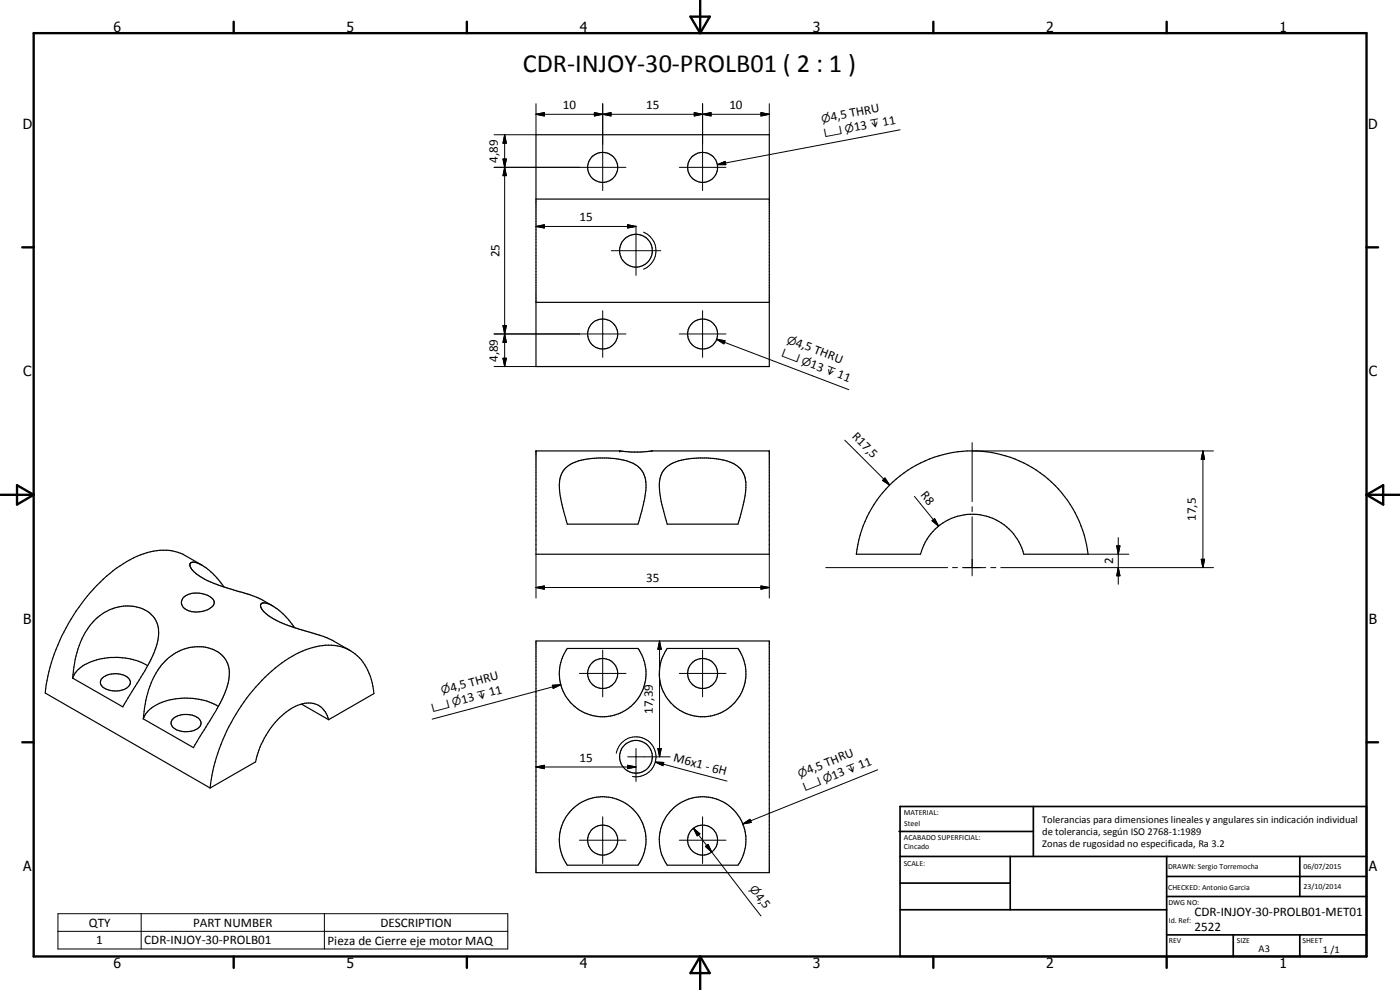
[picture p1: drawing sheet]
<svg xmlns="http://www.w3.org/2000/svg" width="420mm" height="297mm" viewBox="0 0 420 297" stroke-linecap="round" stroke-linejoin="round" font-family="sans-serif">
<g fill="none" stroke="#000" stroke-width=".35">
<path d="M160.9 40.4h70v69.6h-70zM160.9 59.7h70M160.9 90.7h70M160.9 135.3h25.3l3.2 .3h2.9l3.3-.3h35.3v31h-70zM169.7 140.5a13.1 13.1 0 0 1 7.6-2.9 34 34 0 0 1 8.8 .2 8.3 8.3 0 0 1 7.6 5.9 30.6 30.6 0 0 1-1.9 12.6l-.3 1h-21.2l-1.1-4a19.7 19.7 0 0 1-1-10.3l.4-1zM199.7 140.5a14 14 0 0 1 9.4-3 22.2 22.2 0 0 1 11.2 1.7l.4 .2a6.7 6.7 0 0 1 3.1 5.4 38.6 38.6 0 0 1-2.3 12.5h-21.3l-.2-1a30.5 30.5 0 0 1-2-12.2 6.2 6.2 0 0 1 1.7-3.6zM266.9 145.7a35 35 0 0 1 36.3-8.5 35 35 0 0 1 23.3 29.1h-19.3a16 16 0 0 0-15.5-12 16 16 0 0 0-15.4 12h-19.3a34.6 34.6 0 0 1 9.9-20.6zM55 179.3a6.9 6.9 0 0 1 9.1 .7 1.84 1.84 0 0 1-1.2 2.6 6.8 6.8 0 0 1-8.1-.6 2.1 2.1 0 0 1 .2-2.7zM60.6 169.5l-5-2.8a15.8 15.8 0 0 0-14.5 .2 46.6 46.6 0 0 0-19.8 18.9 54 54 0 0 0-7.4 19.6l-.3 2.5 49.5 28.5M67.2 176.1a17.5 17.5 0 0 0-8.7-7.4 1.05 1.05 0 0 0-1.4 .4 1.05 1.05 0 0 0 .3 1.4 12.1 12.1 0 0 0 4.6 3.6l3.8 1.5 3.9 1.3a46.3 46.3 0 0 1 9.2 3.2l2.9 1.7M28.6 185.8a13 13 0 0 1 16-2.1 7.2 7.2 0 0 1 2.7 3.7 16.3 16.3 0 0 1-2.5 11.5l-7.9 13.2-15.1-8.6a27.5 27.5 0 0 1 6.5-17.3zM44.3 199.7a19.9 19.9 0 0 0-20.1 .5l-1.7 1.8-.7 1.5"/>
<path d="M49.5 198.5a13.1 13.1 0 0 1 15.9-2.9 7.9 7.9 0 0 1 3 9.4 47.2 47.2 0 0 1-6.6 13.1l-3.7 6.2-15.1-8.6a28.5 28.5 0 0 1 5.7-16.4zM78.4 181.1a2.54 2.54 0 0 0 1.3 2.9 35.3 35.3 0 0 0 13 5.6l5.5 1.8 6.9 3.8M78.4 181.1h.1M78.4 181.1a3.8 3.8 0 0 1 3.9 1l3.1 2.6 3 3.6M160.9 192.3h70v69.5h-70zM170.3 194.6h21.2a13 13 0 0 1-10.6 20.5 13 13 0 0 1-10.6-20.5zM200.2 194.6h21.3a13 13 0 0 1-2.6 17.7 13 13 0 0 1-17.9-1.7l-1.5-2.3a12.9 12.9 0 0 1 .7-13.7zM30.4 203.8a6.3 6.3 0 0 1 8.3-.2 2.07 2.07 0 0 1-1.5 3.3 6.1 6.1 0 0 1-6.9-1.4l-.2-.9zM52.1 215.4a6.4 6.4 0 0 1 7.8 .5 2.02 2.02 0 0 1-1.5 3.2 6.5 6.5 0 0 1-6.6-1l-.5-.9 .1-.6zM65.5 212a19.8 19.8 0 0 0-20 .4l-1.8 1.8-.7 1.5M90.5 211.2l8.1 4.7M98.6 215.9a6.3 6.3 0 0 0-9.2-4.3 24.1 24.1 0 0 0-12.7 17l-13.6 7.8"/>
<path d="M98.6 215.9l13.6-7.8a15.3 15.3 0 0 0-8.5-13.6 18.2 18.2 0 0 0-15 1.8 53.6 53.6 0 0 0-22.9 28.4 46.3 46.3 0 0 0-2.7 11.7M171.4 243.2a13 13 0 0 1 16.6-2 13 13 0 0 1 4.8 16l-1.3 2.4h-21.2a12.9 12.9 0 0 1 1.1-16.4zM201.4 243.2a13 13 0 0 1 17.7-1.2 13 13 0 0 1 2.4 17.6h-21.3a13.4 13.4 0 0 1-2.1-9.8l.5-2.1a12.5 12.5 0 0 1 2.8-4.5z"/>
<circle cx="180.9" cy="50.2" r="4.5"/>
<circle cx="210.9" cy="50.2" r="4.5"/>
<circle cx="190.8" cy="75.2" r="4.9"/>
<circle cx="180.9" cy="100.2" r="4.5"/>
<circle cx="210.8" cy="100.2" r="4.5"/>
<circle cx="180.9" cy="202.1" r="4.5"/>
<circle cx="210.9" cy="202.1" r="4.5"/>
<circle cx="190.9" cy="227.1" r="4.9"/>
<circle cx="180.9" cy="252.1" r="4.5"/>
<circle cx="210.9" cy="252.1" r="4.5"/>
</g>
<g fill="#000">
<circle cx="160.9" cy="135.3" r=".18"/>
<circle cx="186" cy="135.3" r=".18"/>
<circle cx="230.9" cy="135.3" r=".18"/>
</g>
<g fill="none" stroke="#000" stroke-width=".3">
<path d="M160.9 34.3l2.5-.5v1zM160.9 31.1v9.3h-12.6M160.9 34.3h70M178.4 33.8l2.5 .5-2.5 .5zM178.4 33.8l5 1v-1l-5 1zM180.9 34.3l2.5-.5v1zM180.9 31.1v26.1M208.4 33.8l2.5 .5-2.5 .5zM210.9 34.3l2.5-.5v1zM210.9 31.1v26.1M228.4 33.8l2.5 .5-2.5 .5zM230.9 31.1v9.3"/>
<path d="M270.1 38.9l-54.8 10.5M148.3 50.2h39.6M150.9 47.7h1.1l-.5 2.5zM150.9 47.7l1.1 5h-1.1l1.1-5zM151.5 50.2l.5 2.5h-1.1zM151.5 40.4l.5 2.6h-1.1zM151.5 40.4v69.6M203.9 50.2h14M215.3 49.4l2.3-1 .2 1zM160.9 67.9l2.5-.5v1zM160.9 67.9h30M183.5 75.2h14.8"/>
<path d="M188.4 67.4l2.5 .5-2.5 .5zM190.9 67.8v14.8M193.1 69.6a6 6 0 0 1 3.8 5.6 6 6 0 0 1-3.8 5.6M150.9 97.7h1.1l-.5 2.5zM150.9 97.7l1.1 5h-1.1l1.1-5zM180.9 93.2v14M210.9 93.2v14M148.3 100.2h39.6M148.3 110h12.6M150.9 107.5h1.1l-.5 2.5zM151.5 100.2l.5 2.5h-1.1zM203.9 100.2h14"/>
<path d="M215.1 101.8l2.5 .4-.4 1zM215.1 101.8l39.7 15.1M253.5 132.1l13.5 13.4M291.7 132.8v17.7M291.9 135.3h72.3M361 135.3l.5 2.5h-1zM361 135.3v35M265.6 143.4l1.4 2.1-2.1-1.4zM274.4 148.9l7.3 9M279.7 156.3l.8-.7 1.2 2.3zM291.7 152v1.5M291.7 155.1v17.7"/>
<path d="M160.9 176.3l2.5-.5v1zM160.9 176.3h70M160.9 166.3v13.2M228.4 175.8l2.5 .5-2.5 .5zM230.9 166.3v13.2M247.8 170.3h36.6M285.9 170.3h1.4M288.9 170.3h6.9M297.3 170.3h1.6M300.3 170.3h63.9M326.5 166.3h12.3M335.1 163.8h1l-.5 2.5z"/>
<path d="M335.6 170.3l.5 2.5h-1zM335.6 161.3v14M360.5 167.8h1l-.5 2.5zM180.9 195.1v14M197.9 192.3l.5 2.5h-1zM197.9 192.3v34.8M210.9 195.1v14M165.8 205.6l2.5-.2-2.3 1.1zM168.3 205.4l-38.6 10.4M173.9 202.1h14M203.9 202.1h14M160.9 230.1l2.5-.5v1z"/>
<path d="M160.9 230.1h30M184.9 226a6 6 0 0 1 7.4-4.8 6 6 0 0 1 4.3 7.6 6.3 6.3 0 0 1-3.4 3.8l-1.5 .4h-1.9M188.4 229.6l2.5 .5-2.5 .5zM188.4 227.1h12.7M190.9 224.6v9.9M196.7 228.6l2.5 .2-.2 .9zM196.7 228.6l21.5 5.8M197.4 224.6h1l-.5 2.5zM263.4 231l-40.5 16.2M173.9 252.1h14M180.9 245.1v14M203.9 252.1h14"/>
<path d="M208.1 248.5l1.9 1.7-.8 .6zM208.1 248.5l20.3 26.3M210.9 245.1v14M211.7 254l.8-.6 1.1 2.3zM222.9 247.2l2.2-1.4 .4 1zM17.4 274.2h135v10.5h-135zM17.4 279.4h135M42.4 274.2v10.5M97.4 274.2v10.5"/>
</g>
<g fill="none" stroke="#000" stroke-width=".71">
<path d="M10.1 9.9h400v277.1h-400zM70.1 6.5v3.4M140.1 6.5v3.4M207.2 5h5.8l-2.9 4.9zM210.1 0v9.9M280.1 6.5v3.4M350.1 6.5v3.4M6.7 74.2h3.4M410.1 74.2h3.5M.1 148.5h10M5.1 145.6l5 2.9-5 2.9zM410.1 148.5h10"/>
<path d="M410.1 148.5l5-2.9v5.8zM6.7 222.7h3.4M410.1 222.7h3.5M70.1 287v3.4M140.1 287v3.4M210.1 287v10M210.1 287l2.9 5h-5.8zM280.1 287v3.4M350.1 287v3.4"/>
</g>
<g fill="none" stroke="#000" stroke-width=".51">
<path d="M269.8 249.5h40.3M270.1 242h140v45h-140zM270.1 257h140M303.2 257v16M310.1 242v15M350.1 257v30M390.1 257v12M270.1 265h33.1M270.1 273h80M350.1 269h60M350.1 263h60M350.1 280.5h60"/>
<path d="M370.1 280.5v6.5M390.1 280.5v6.5"/>
</g>
<g fill="#000">
<path d="M160.9 34.3l2.5-.5v1zM178.4 33.8l2.5 .5-2.5 .5zM180.9 34.3l2.5-.5v1zM208.4 33.8l2.5 .5-2.5 .5zM210.9 34.3l2.5-.5v1zM228.4 33.8l2.5 .5-2.5 .5zM150.9 47.7h1.1l-.5 2.5zM151.5 50.2l.5 2.5h-1.1zM151.5 40.4l.5 2.6h-1.1zM215.3 49.4l2.3-1 .2 1zM160.9 67.9l2.5-.5v1zM188.4 67.4l2.5 .5-2.5 .5z"/>
<path d="M150.9 97.7h1.1l-.5 2.5zM150.9 107.5h1.1l-.5 2.5zM151.5 100.2l.5 2.5h-1.1zM215.1 101.8l2.5 .4-.4 1zM361 135.3l.5 2.5h-1zM265.6 143.4l1.4 2.1-2.1-1.4zM279.7 156.3l.8-.7 1.2 2.3zM160.9 176.3l2.5-.5v1zM228.4 175.8l2.5 .5-2.5 .5zM335.1 163.8h1l-.5 2.5zM335.6 170.3l.5 2.5h-1zM360.5 167.8h1l-.5 2.5z"/>
<path d="M197.9 192.3l.5 2.5h-1zM165.8 205.6l2.5-.2-2.3 1.1zM160.9 230.1l2.5-.5v1zM188.4 229.6l2.5 .5-2.5 .5zM197.4 224.6h1l-.5 2.5zM196.7 228.6l2.5 .2-.2 .9zM208.1 248.5l1.9 1.7-.8 .6zM211.7 254l.8-.6 1.1 2.3zM222.9 247.2l2.2-1.4 .4 1z"/>
</g>
<text font-size="7.9" x="156.9" y="21.6">CDR-INJOY-30-PROLB01 ( 2 : 1 )</text>
<g font-size="4.2">
<text x="34" y="9.6">6</text>
<text x="104" y="9.6">5</text>
<text x="174" y="9.6">4</text>
<text x="244" y="9.6">3</text>
<text x="314" y="9.6">2</text>
<text x="384" y="9.6">1</text>
<text x="6.8" y="38.7">D</text>
<text x="410.6" y="38.7">D</text>
<text x="7" y="112.9">C</text>
<text x="410.8" y="112.9">C</text>
<text x="7" y="187.1">B</text>
<text x="410.8" y="187.1">B</text>
<text x="7" y="261.4">A</text>
<text x="410.8" y="261.4">A</text>
<text x="34" y="290.4">6</text>
<text x="104" y="290.4">5</text>
<text x="174" y="290.4">4</text>
<text x="244" y="290.4">3</text>
<text x="314" y="290.4">2</text>
<text x="384" y="290.4">1</text>
</g>
<g font-size="3.9">
<text x="168.9" y="32.7">10</text>
<text x="193.9" y="32.7">15</text>
<text x="218.9" y="32.7">10</text>
<text x="249.5" y="36.3" transform="rotate(-11 249.5 36.3)">4,5 THRU</text>
<text x="256.5" y="39.4" transform="rotate(-11 256.5 39.4)">13</text>
<text x="265" y="37.8" transform="rotate(-11 265 37.8)">11</text>
<text x="149.4" y="48.9" transform="rotate(-90 149.4 48.9)">4,89</text>
<text x="173.9" y="66.4">15</text>
<text x="149.9" y="77.3" transform="rotate(-90 149.9 77.3)">25</text>
<text x="238.6" y="103.8" transform="rotate(21 238.6 103.8)">4,5 THRU</text>
<text x="149.4" y="108.6" transform="rotate(-90 149.4 108.6)">4,89</text>
<text x="242.9" y="110.2" transform="rotate(21 242.9 110.2)">13</text>
<text x="251.1" y="113.2" transform="rotate(21 251.1 113.2)">11</text>
<text x="255.6" y="131.2" transform="rotate(45 255.6 131.2)">R17,5</text>
<text x="276.1" y="148.5" transform="rotate(51 276.1 148.5)">R8</text>
<text x="358.9" y="156.3" transform="rotate(-90 358.9 156.3)">17,5</text>
<text x="334.1" y="169.3" transform="rotate(-90 334.1 169.3)">2</text>
<text x="193.9" y="174.8">35</text>
<text x="135.5" y="207.5" transform="rotate(-15 135.5 207.5)">4,5 THRU</text>
<text x="147.1" y="208.9" transform="rotate(-15 147.1 208.9)">11</text>
<text x="138.8" y="211.2" transform="rotate(-15 138.8 211.2)">13</text>
<text x="195.9" y="214.2" transform="rotate(-90 195.9 214.2)">17,39</text>
<text x="173.9" y="228.6">15</text>
<text x="201.9" y="228.4" transform="rotate(15 201.9 228.4)">M6x1 - 6H</text>
<text x="242.6" y="232.3" transform="rotate(-22 242.6 232.3)">4,5 THRU</text>
<text x="258.2" y="230.8" transform="rotate(-22 258.2 230.8)">11</text>
<text x="250.1" y="234" transform="rotate(-22 250.1 234)">13</text>
<text x="226.6" y="269" transform="rotate(52 226.6 269)">4,5</text>
<text x="358.5" y="275">CDR-INJOY-30-PROLB01-MET01</text>
<text x="26.7" y="278">QTY</text>
<text x="58" y="278">PART NUMBER</text>
<text x="114.2" y="278">DESCRIPTION</text>
<text x="358.5" y="279.4">2522</text>
<text x="28.9" y="283.4">1</text>
<text x="43.3" y="283.4">CDR-INJOY-30-PROLB01</text>
<text x="98.3" y="283.5">Pieza de Cierre eje motor MAQ</text>
</g>
<g font-size="3.3">
<text x="246.7" y="36.8" transform="rotate(-11 246.7 36.8)">n</text>
<text x="247.6" y="41.1" transform="rotate(-11 247.6 41.1)">v</text>
<text x="253.7" y="39.9" transform="rotate(-11 253.7 39.9)">n</text>
<text x="261.3" y="38.5" transform="rotate(-11 261.3 38.5)">x</text>
<text x="234.4" y="106.9" transform="rotate(21 234.4 106.9)">v</text>
<text x="236" y="102.8" transform="rotate(21 236 102.8)">n</text>
<text x="240.4" y="109.2" transform="rotate(21 240.4 109.2)">n</text>
<text x="247.5" y="111.9" transform="rotate(21 247.5 111.9)">x</text>
<text x="132.7" y="208.2" transform="rotate(-15 132.7 208.2)">n</text>
<text x="143.5" y="209.9" transform="rotate(-15 143.5 209.9)">x</text>
<text x="129.9" y="213.5" transform="rotate(-15 129.9 213.5)">v</text>
<text x="136" y="211.9" transform="rotate(-15 136 211.9)">n</text>
<text x="240" y="233.3" transform="rotate(-22 240 233.3)">n</text>
<text x="254.6" y="232.2" transform="rotate(-22 254.6 232.2)">x</text>
<text x="241.7" y="237.4" transform="rotate(-22 241.7 237.4)">v</text>
<text x="247.5" y="235.1" transform="rotate(-22 247.5 235.1)">n</text>
<text x="224.9" y="266.7" transform="rotate(52 224.9 266.7)">n</text>
</g>
<g font-size="3.1">
<text x="312.7" y="246.8">Tolerancias para dimensiones lineales y angulares sin indicación individual</text>
<text x="312.7" y="250.4">de tolerancia, según ISO 2768-1:1989</text>
<text x="312.7" y="254">Zonas de rugosidad no especificada, Ra 3.2</text>
<text x="377.7" y="285.6">A3</text>
<text x="397" y="285.9">1 /1</text>
</g>
<g font-size="2.4">
<text x="271.2" y="244.4">MATERIAL:</text>
<text x="271.3" y="252">ACABADO SUPERFICIAL:</text>
<text x="271.4" y="247.9">Steel</text>
<text x="271.3" y="254.6">Cincado</text>
<text x="271.2" y="259.7">SCALE:</text>
<text x="350.6" y="260.8">DRAWN: Sergio Torremocha</text>
<text x="391.2" y="260.6">06/07/2015</text>
<text x="350.6" y="267">CHECKED: Antonio Garcia</text>
<text x="391.2" y="266.7">23/10/2014</text>
<text x="350.6" y="271.4">DWG NO:</text>
<text x="350.8" y="276.9">Id. Ref:</text>
<text x="350.8" y="282.8">REV</text>
<text x="371.2" y="282.9">SIZE</text>
<text x="390.9" y="282.9">SHEET</text>
</g>
</svg>
